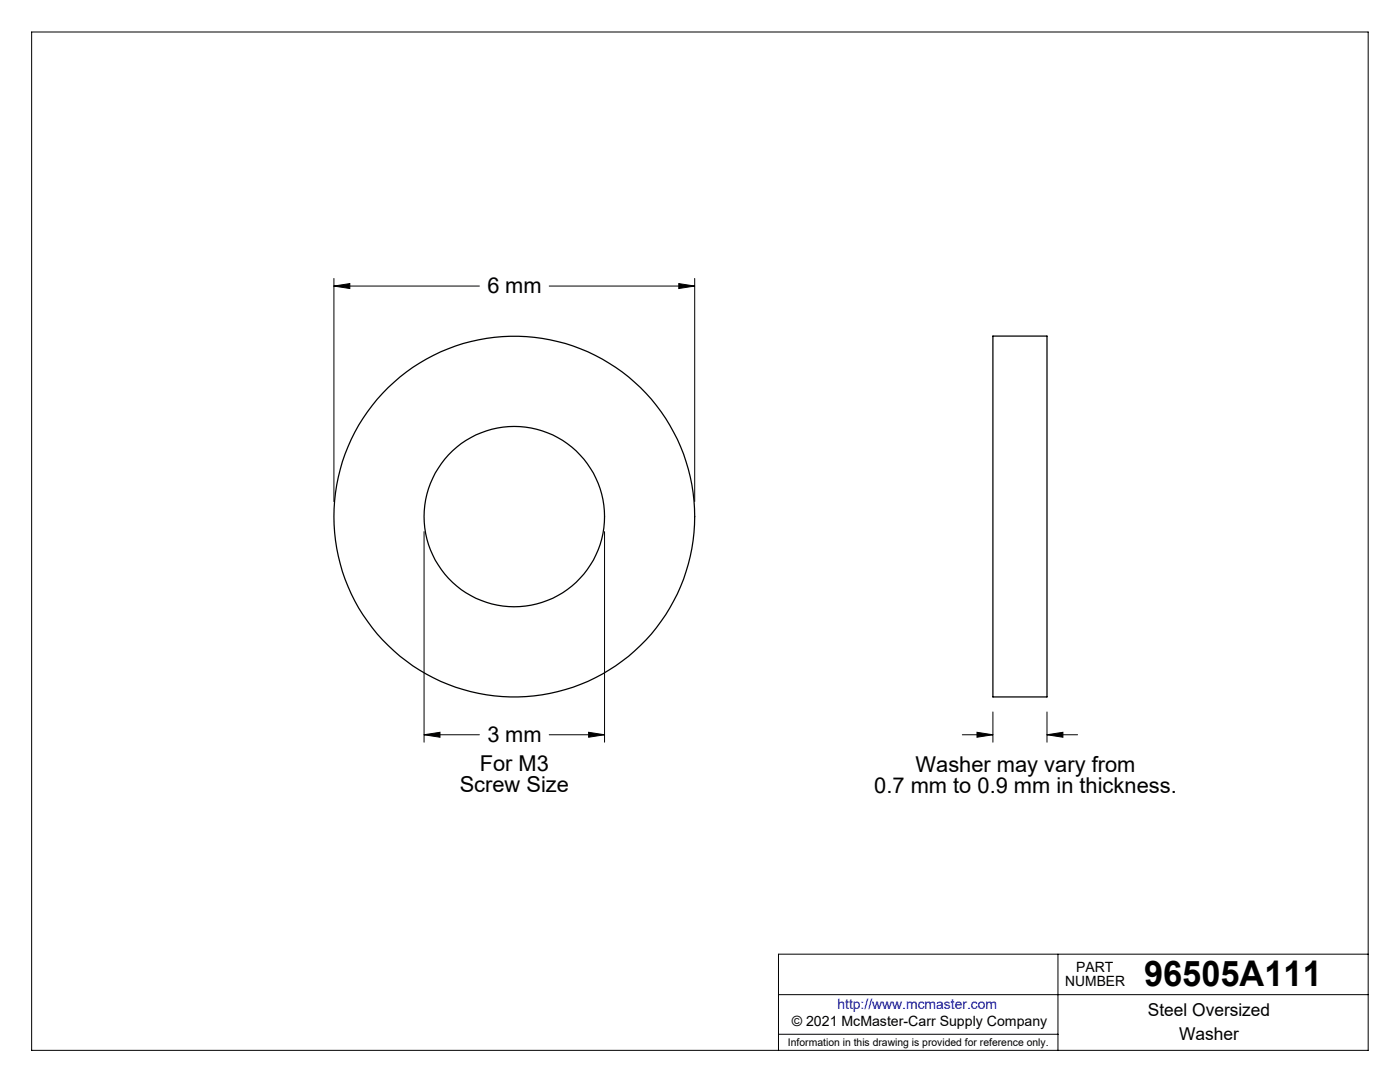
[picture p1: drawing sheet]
<svg xmlns="http://www.w3.org/2000/svg" width="279mm" height="216mm" viewBox="0 0 279 216" stroke-linecap="round" stroke-linejoin="round" font-family="sans-serif">
<g fill="none" stroke="#000" stroke-width=".2">
<path d="M6.3 6.4h266.7v203.2h-266.7zM66.6 57.1l3.2-.5v1zM66.6 55.6v44.5M66.6 57.1h29.1M109.6 57.1h29M135.5 56.6l3.1 .5-3.1 .5zM138.6 55.6v44.5M84.6 106.1v42M120.6 106.1v42M84.6 146.6l3.2-.5v1zM84.6 146.6h11.1M109.6 146.6h11"/>
<path d="M117.5 146.1l3.1 .5-3.1 .5zM192.1 146.6h6.1M195 146.1l3.2 .5-3.2 .5zM198.2 142.1v6M209 146.6l3.1-.5v1zM209 146.6h6.1M209 142.1v6M155.4 198.5h117.6M211.1 190.4v19.2M273 190.4h-117.6v19.2M155.4 206.4h55.7"/>
</g>
<path d="M66.6 57.1l3.2-.5v1zM135.5 56.6l3.1 .5-3.1 .5zM84.6 146.6l3.2-.5v1zM117.5 146.1l3.1 .5-3.1 .5zM209 146.6l3.1-.5v1zM195 146.1l3.2 .5-3.2 .5z" fill="#000"/>
<g fill="none" stroke="#000" stroke-width=".25">
<path d="M198.2 67.1h10.8v72h-10.8z"/>
<circle cx="102.6" cy="103.1" r="36"/>
<circle cx="102.6" cy="103.1" r="18"/>
</g>
<text font-size="7.1" x="228.3" y="196.8">96505A111</text>
<g font-size="4.4">
<text x="97.3" y="58.5">6 mm</text>
<text x="97.3" y="148">3 mm</text>
<text x="95.7" y="153.8">For M3</text>
<text x="182.7" y="154.1">Washer may vary from</text>
<text x="91.7" y="158">Screw Size</text>
<text x="174.5" y="158.3">0.7 mm to 0.9 mm in thickness.</text>
</g>
<g font-size="3.5">
<text x="229.1" y="202.8">Steel Oversized</text>
<text x="235.3" y="207.5">Washer</text>
</g>
<g font-size="2.8">
<text x="212.6" y="196.8">NUMBER</text>
<text x="214.8" y="194">PART</text>
<text x="158" y="204.8">© 2021 McMaster-Carr Supply Company</text>
</g>
<text font-size="2.8" fill="#00f" x="167.1" y="201.4">http://www.mcmaster.com</text>
<text font-size="2.1" x="157.3" y="208.6">Information in this drawing is provided for reference only.</text>
</svg>
